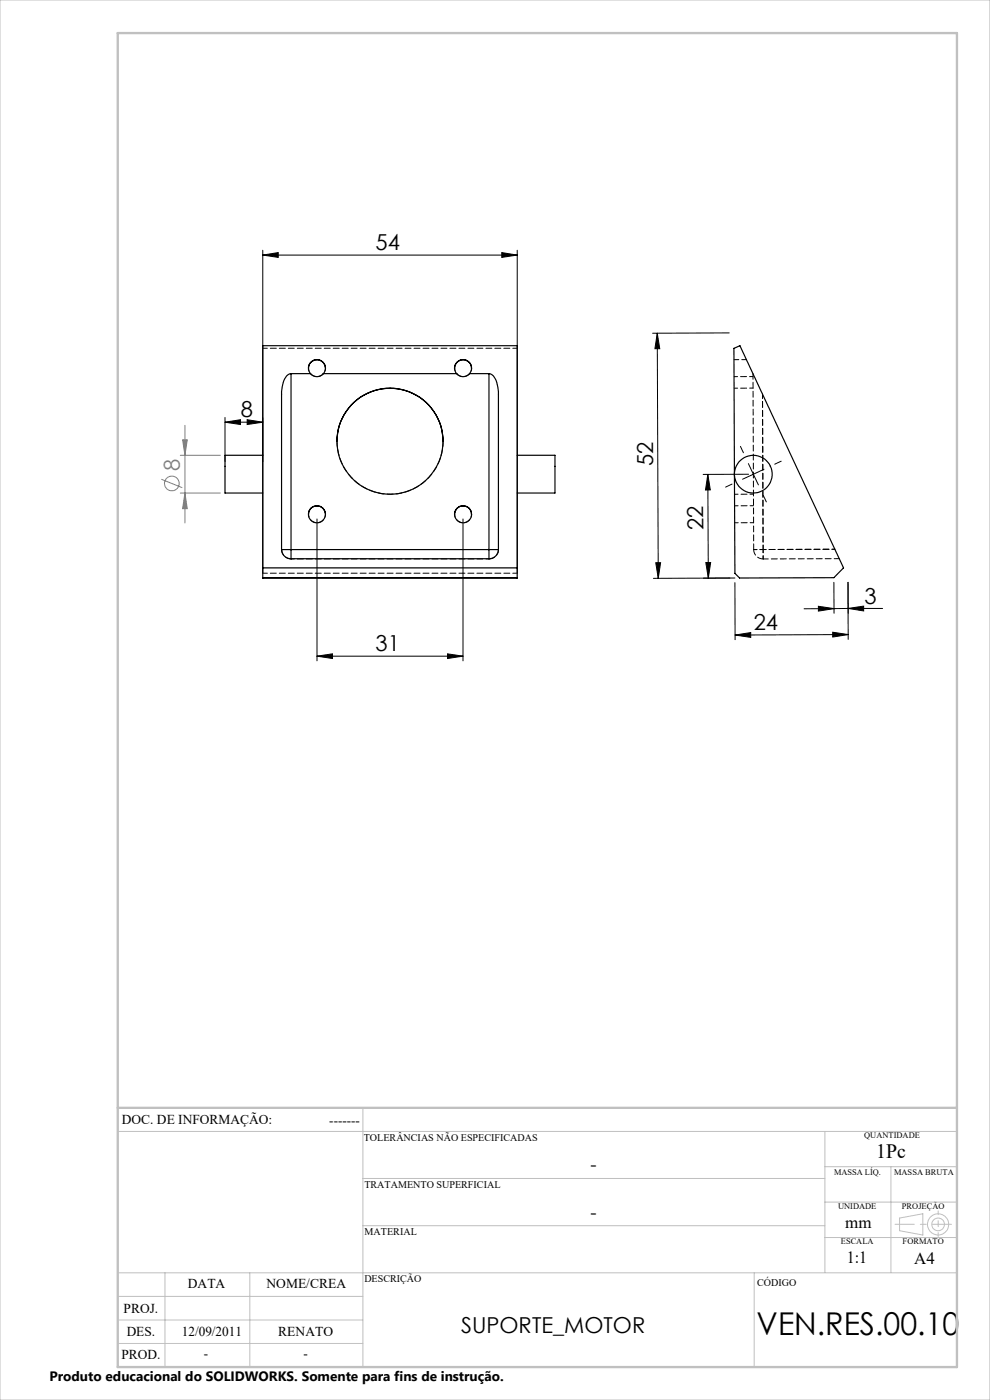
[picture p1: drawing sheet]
<svg xmlns="http://www.w3.org/2000/svg" width="210mm" height="297mm" viewBox="0 0 210 297" stroke-linecap="round" stroke-linejoin="round" font-family="sans-serif">
<g fill="none" stroke="#808080" stroke-width=".21">
<path d="M38.2 96.6h8.5M38.7 93.3h1l-.5 3.3zM39.2 90.2v20.7M34.2 101.7l4.5 1.8M38.2 104.6h8.5M39.2 104.6l.5 3.3h-1z"/>
<circle cx="36.4" cy="102.6" r="1.56"/>
</g>
<g fill="none" stroke="#c0c0c0" stroke-width=".21">
<path d="M0 0h210v297h-210zM77 235v55M25 240h178M77 250h98M175 240v30M175 255h28M175 247.5h28M189 247.5v22.5M190.8 258.4l5-.9v4.5l-5-.9zM25 275h52M25 270h178M35 270v20"/>
<path d="M53 270v20M77 260h98M160 270v20M175 262.5h28M25 285h52M25 280h52"/>
<circle cx="199" cy="259.7" r="1.34"/>
<circle cx="199" cy="259.7" r="2.25"/>
</g>
<g fill="none" stroke="#000" stroke-width=".21">
<path d="M55.7 54.1l3.3-.5v1zM55.7 53.1v68.4M55.7 54.1h54M106.4 53.6l3.3 .5-3.3 .5zM109.7 53.1v68.4M139.4 70.7l.5 3.3h-1zM139.4 70.7l.2 52M154.7 70.6l-16.3 .1M47.7 89.6l3.3-.6v1.1zM47.7 88.6v9.3M47.7 89.6h8M52.4 89l3.3 .6-3.3 .5z"/>
<path d="M158.7 98.4l2.2 4.5M162.1 99.6l-4.6 2.1M67.2 110.1v30.1M98.2 110.1v30.1M139.1 119.4h1l-.5 3.3zM149.7 119.3h1l-.5 3.4zM150.1 100.6l.6 3.3-1.1 .1zM150.1 100.6l.1 22.1M158.8 100.6h-9.6M67.2 139.2l3.3-.5v1zM67.2 139.2h31M94.9 138.7l3.3 .5-3.3 .5z"/>
<path d="M154.9 122.6l-16.3 .1M155.9 123.6v12.1M155.9 122.6l-6.7 .1M155.9 134.7l3.3-.5v1zM173.6 128.6l3.3 .5-3.3 .5zM176.6 134.1l3.3 .5-3.3 .5zM176.9 123.5v6.6M176.9 129.1h-6.3M179.9 134.6l-24 .1M179.9 130.1v-6.6v12.1M179.9 129.1h-3M179.9 129.1h7.3"/>
<path d="M179.9 129.1l3.3-.5v1z"/>
</g>
<path d="M157.7 96.1l-.6-1.4M164.3 98.5l1.4-.7M155.3 102.7l-1.4 .6M161.9 105.1l.7 1.4" fill="none" stroke="#000" stroke-width=".21" stroke-dasharray="15.2 1.3 1.3 1.3"/>
<path d="M201.8 259.7h-11.9" fill="none" stroke="#c0c0c0" stroke-width=".21" stroke-dasharray="15.2 1.3 1.3 1.3" stroke-dashoffset="11.2"/>
<path d="M199 256.9v5.4" fill="none" stroke="#c0c0c0" stroke-width=".21" stroke-dasharray="15.2 1.3 1.3 1.3" stroke-dashoffset="14.4"/>
<path d="M25 7h178v283h-178zM25 235h178" fill="none" stroke="#c0c0c0" stroke-width=".5"/>
<g fill="#000">
<path d="M106.4 53.6l3.3 .5-3.3 .5zM55.7 54.1l3.3-.5v1zM94.9 138.7l3.3 .5-3.3 .5zM67.2 139.2l3.3-.5v1zM52.4 89l3.3 .6-3.3 .5zM47.7 89.6l3.3-.6v1.1z"/>
<path d="M150.1 100.6l.6 3.3-1.1 .1zM149.7 119.3h1l-.5 3.4z"/>
<path d="M139.1 119.4h1l-.5 3.3zM139.4 70.7l.5 3.3h-1z"/>
<path d="M173.6 128.6l3.3 .5-3.3 .5zM179.9 129.1l3.3-.5v1z"/>
<path d="M176.6 134.1l3.3 .5-3.3 .5zM155.9 134.7l3.3-.5v1z"/>
</g>
<path d="M38.7 93.3h1l-.5 3.3zM39.2 104.6l.5 3.3h-1z" fill="#808080"/>
<g fill="none" stroke="#000" stroke-width=".25">
<path d="M55.7 73.3h54v49.3h-54zM61.7 79.3a2.91 2.91 0 0 0-1.8 2.8l-.2 1v33.4a1.97 1.97 0 0 0 2 2M61.7 79.3h4.2M61.7 79.3v37.3M65.4 78.1a1.8 1.8 0 0 1 1.8-1.8 1.8 1.8 0 0 1 1.8 1.8M65.9 79.3a1.79 1.79 0 0 1 .1-2.5 1.79 1.79 0 0 1 2.5 0 1.79 1.79 0 0 1 .1 2.5M65.9 79.3a1.76 1.76 0 0 0 2.7 0M68.6 79.3h28.3M96.4 78.1a1.8 1.8 0 0 1 1.8-1.8 1.8 1.8 0 0 1 1.8 1.8M96.9 79.3a1.79 1.79 0 0 1 .1-2.5 1.79 1.79 0 0 1 2.5 0 1.79 1.79 0 0 1 .1 2.5M96.9 79.3a1.75 1.75 0 0 0 2.7 0M99.6 79.3h4.1"/>
<path d="M103.7 79.3a2.91 2.91 0 0 1 1.9 2.8l.1 1v33.4a1.97 1.97 0 0 1-2 2M103.7 79.3v37.3M155.7 73.9l1.3-.6 21.9 47.2-2 2.1h-20l-1-1zM55.7 96.6h-8v8h8M82.7 82.4a11.2 11.2 0 0 1 11.3 11.2M82.7 82.4a11.2 11.2 0 0 0-11.2 11.2M109.7 96.6h8v8h-8M59.7 116.6h2M61.7 116.6v1.9M61.7 118.5h42M61.7 116.6h42M67.2 107.3a1.81 1.81 0 0 1 1.8 1.8"/>
<path d="M67.2 107.3a1.75 1.75 0 0 0-1.8 1.8M98.2 107.3a1.75 1.75 0 0 1 1.8 1.8M98.2 107.3a1.81 1.81 0 0 0-1.8 1.8M103.7 116.6h2M103.7 116.6v1.9M55.7 120.5h54M55.7 122.6h54"/>
<circle cx="82.7" cy="93.6" r="11.2"/>
<circle cx="67.2" cy="109.1" r="1.8"/>
<circle cx="98.2" cy="109.1" r="1.8"/>
<circle cx="159.8" cy="100.6" r="4"/>
</g>
<g fill="none" stroke="#000" stroke-width=".21" stroke-dasharray="1.3 .6">
<path d="M65.4 78.1h.1M69 78.1h.1M96.4 78.1h.1M100 78.1h.1M71.5 93.6h.1M94 93.6h.1M59.7 116.5v.1M59.7 116.6a2 2 0 0 0 2 2M59.7 116.6h.1M61.7 118.6v-.1M61.7 118.5v.1M65.4 109.1h.1"/>
<path d="M69 109.1h.1M96.4 109.1h.1M100 109.1h.1M103.7 118.5v.1M105.7 116.6v-.1M105.7 116.6a2 2 0 0 1-2 2M105.7 116.6h.1M159.9 116.6a2 2 0 0 0 2 2"/>
</g>
<path d="M103.7 118.6h-42M159.9 116.6h2M161.9 116.6v2M161.9 116.6h-2M161.9 116.6l15.2-.1M177.1 116.5l-15.2 .1" fill="none" stroke="#000" stroke-width=".21" stroke-dasharray="1.3 .6" stroke-dashoffset=".6"/>
<path d="M159.7 79.3l.2 37.3M94 93.6a11.3 11.3 0 0 1-11.3 11.3 11.3 11.3 0 0 1-11.2-11.3" fill="none" stroke="#000" stroke-width=".21" stroke-dasharray="1.3 .6" stroke-dashoffset=".1"/>
<path d="M55.7 73.9h54M158.3 76.3h-2.6M161.7 83.6l.2 33M161.9 116.6l-.2-33M109.7 121.6h-54" fill="none" stroke="#000" stroke-width=".21" stroke-dasharray="1.3 .6" stroke-dashoffset=".3"/>
<path d="M161.9 118.6l16.1-.1" fill="none" stroke="#000" stroke-width=".21" stroke-dasharray="1.3 .6" stroke-dashoffset=".2"/>
<path d="M155.7 79.9h4M159.7 82.3l-4 .1M155.8 104.9l4-.1M155.9 110.9h4M159.8 107.3h-4" fill="none" stroke="#000" stroke-width=".21" stroke-dasharray="1.3 .6" stroke-dashoffset=".5"/>
<path d="M69 78.1a1.8 1.8 0 0 1-1.8 1.8 1.8 1.8 0 0 1-1.8-1.8M100 78.1a1.8 1.8 0 0 1-1.8 1.8 1.8 1.8 0 0 1-1.8-1.8M69 109.1a1.8 1.8 0 0 1-1.8 1.8 1.8 1.8 0 0 1-1.8-1.8M100 109.1a1.8 1.8 0 0 1-1.8 1.8 1.8 1.8 0 0 1-1.8-1.8" fill="none" stroke="#000" stroke-width=".21" stroke-dasharray="1.3 .6" stroke-dashoffset=".7"/>
<text font-size="6.7" x="160.5" y="283.1">VEN.RES.00.10</text>
<g font-size="4.7">
<text x="79.7" y="53.1">54</text>
<text x="51.1" y="88.5">8</text>
<text x="138.5" y="98.9" transform="rotate(-90 138.5 98.9)">52</text>
<text x="149.2" y="112.5" transform="rotate(-90 149.2 112.5)">22</text>
<text x="183.4" y="128.1">3</text>
<text x="159.9" y="133.7">24</text>
<text x="79.7" y="138.2">31</text>
<text x="97.8" y="282.7">SUPORTE_MOTOR</text>
</g>
<text font-size="4.7" fill="#808080" x="38.2" y="100" transform="rotate(-90 38.2 100)">8</text>
<text font-size="4.3" x="185.9" y="245.8">1Pc</text>
<g font-size="4">
<text x="125.2" y="248.4">-</text>
<text x="125.2" y="258.6">-</text>
</g>
<g font-size="3.6">
<text x="179.3" y="260.6">mm</text>
<text x="179.6" y="267.9">1:1</text>
<text x="193.9" y="268.1">A4</text>
</g>
<g font-size="2.9">
<text x="25.9" y="238.4">DOC. DE INFORMAÇÃO:</text>
<text x="69.8" y="238.6">-------</text>
<text x="39.9" y="273.2">DATA</text>
<text x="56.5" y="273.2">NOME/CREA</text>
<text x="26.2" y="278.6">PROJ.</text>
<text x="26.9" y="283.4">DES.</text>
<text x="38.6" y="283.4">12/09/2011</text>
<text x="59" y="283.4">RENATO</text>
<text x="10.5" y="292.9">Produto educacional do SOLIDWORKS. Somente para fins de instrução.</text>
<text x="25.7" y="288.3">PROD.</text>
<text x="43.3" y="288">-</text>
<text x="64.4" y="288">-</text>
</g>
<g font-size="2.2">
<text x="77.2" y="242.1">TOLERÂNCIAS NÃO ESPECIFICADAS</text>
<text x="77.3" y="251.9">TRATAMENTO SUPERFICIAL</text>
<text x="77.3" y="261.9">MATERIAL</text>
<text x="77.3" y="272.1">DESCRIÇÃO</text>
<text x="160.6" y="272.8">CÓDIGO</text>
</g>
<g font-size="1.8">
<text x="183.3" y="241.4">QUANTIDADE</text>
<text x="176.9" y="249.2">MASSA LÍQ.</text>
<text x="189.7" y="249.2">MASSA BRUTA</text>
<text x="177.8" y="256.5">UNIDADE</text>
<text x="191.3" y="256.5">PROJEÇÃO</text>
<text x="178.4" y="264">ESCALA</text>
<text x="191.5" y="264">FORMATO</text>
</g>
</svg>
